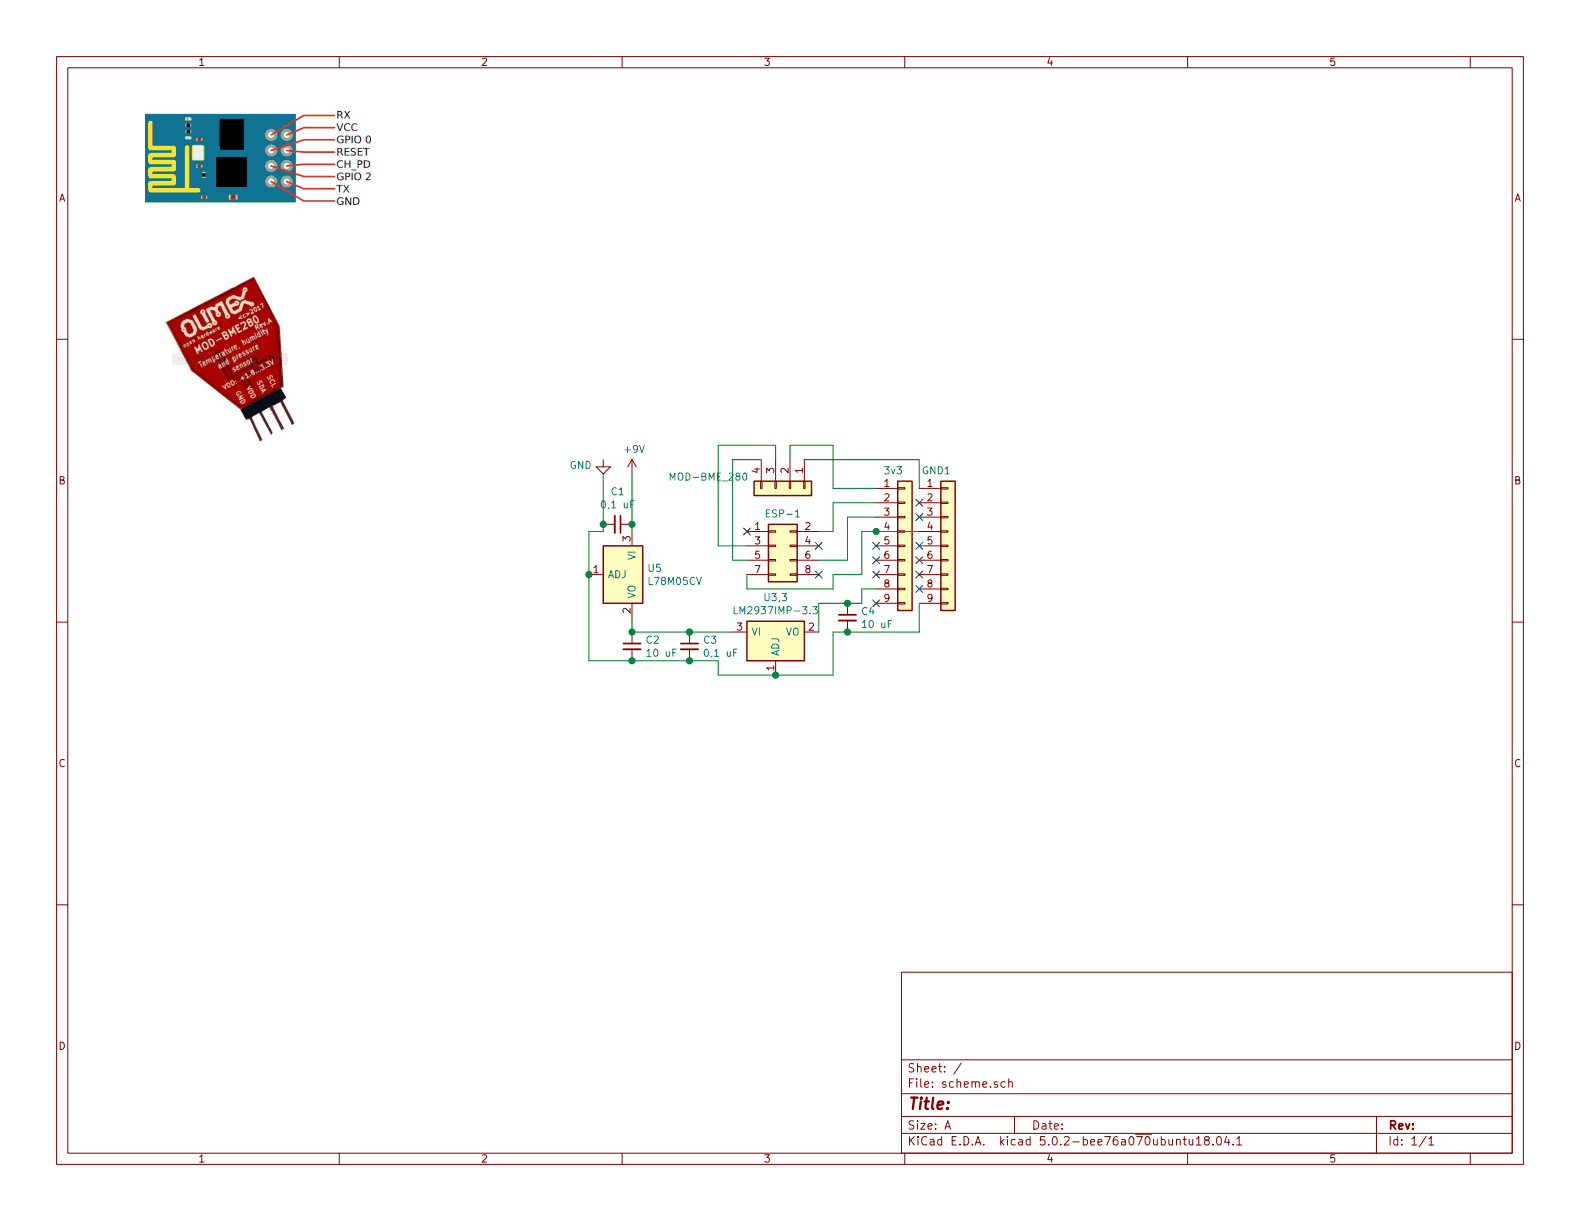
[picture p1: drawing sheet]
EESchema Schematic File Version 4
LIBS:scheme-cache
EELAYER 26 0
EELAYER END
$Descr A 11000 8500
encoding utf-8
Sheet 1 1
Title ""
Date ""
Rev ""
Comp ""
Comment1 ""
Comment2 ""
Comment3 ""
Comment4 ""
$EndDescr
$Comp
L Connector_Generic:Conn_01x09 GND1
U 1 1
P 6600 3800
F 0 "GND1" H 6519 4325 50  0000 C CNN
F 1 "Conn_01x09" H 6680 3796 50  0001 L CNN
F 2 "" H 6600 3800 50  0001 C CNN
F 3 "~" H 6600 3800 50  0001 C CNN
	1    6600 3800
	1    0    0    -1  
$EndComp
$Comp
L Connector_Generic:Conn_01x09 3v3
U 1 1
P 6300 3800
F 0 "3v3" H 6219 4325 50  0000 C CNN
F 1 "Conn_01x09" H 6219 4326 50  0001 C CNN
F 2 "" H 6380 3751 50  0001 L CNN
F 3 "~" H 6300 3800 50  0001 C CNN
	1    6300 3800
	1    0    0    -1  
$EndComp
$Comp
L Connector_Generic:Conn_01x04 MOD-BME_280
U 1 1
P 5500 3400
F 0 "MOD-BME_280" V 5419 3113 50  0000 R CNN
F 1 "Conn_01x04" V 5464 3113 50  0001 R CNN
F 2 "" H 5500 3400 50  0001 C CNN
F 3 "~" H 5500 3400 50  0001 C CNN
	1    5500 3400
	0    1    1    0   
$EndComp
$Comp
L Connector_Generic:Conn_02x04_Odd_Even ESP-1
U 1 1
P 5400 3800
F 0 "ESP-1" H 5450 4025 50  0000 C CNN
F 1 "Conn_02x04_Odd_Even" H 5450 4026 50  0001 C CNN
F 2 "" H 5400 3800 50  0001 C CNN
F 3 "~" H 5400 3800 50  0001 C CNN
	1    5400 3800
	1    0    0    -1  
$EndComp
Wire Wire Line
	5600 3200 6400 3200
Wire Wire Line
	6400 3200 6400 3400
Wire Wire Line
	5500 3200 5500 3100
Wire Wire Line
	5500 3100 5800 3100
Wire Wire Line
	5800 3100 5800 3400
Wire Wire Line
	5800 3400 6100 3400
Wire Wire Line
	5700 3700 5800 3700
Wire Wire Line
	5800 3700 5800 3500
Wire Wire Line
	5800 3500 6100 3500
Wire Wire Line
	5700 3900 5900 3900
Wire Wire Line
	5900 3900 5900 3600
Wire Wire Line
	5900 3600 6100 3600
Wire Wire Line
	6000 4000 6000 3700
Wire Wire Line
	6000 3700 6100 3700
Wire Wire Line
	5400 3200 5400 3100
Wire Wire Line
	5400 3100 5000 3100
Wire Wire Line
	5000 3100 5000 3800
Wire Wire Line
	5000 3800 5200 3800
Wire Wire Line
	5300 3200 5100 3200
Wire Wire Line
	5100 3200 5100 3900
Wire Wire Line
	5100 3900 5200 3900
Wire Wire Line
	5200 4000 5200 4100
Wire Wire Line
	5800 4100 5800 4000
Wire Wire Line
	5800 4000 6000 4000
NoConn ~ 5200 3700
NoConn ~ 5700 3800
NoConn ~ 5700 4000
$Comp
L Device:C_Small C4
U 1 1
P 5900 4300
F 0 "C4" H 5992 4346 50  0000 L CNN
F 1 "10 uF" H 5992 4255 50  0000 L CNN
F 2 "" H 5900 4300 50  0001 C CNN
F 3 "~" H 5900 4300 50  0001 C CNN
	1    5900 4300
	1    0    0    -1  
$EndComp
Wire Wire Line
	5900 4200 6000 4200
Wire Wire Line
	6000 4200 6000 4100
Wire Wire Line
	6000 4100 6100 4100
Wire Wire Line
	5900 4400 6400 4400
Wire Wire Line
	6400 4400 6400 4200
$Comp
L Regulator_Linear:AMS1117 U3,3
U 1 1
P 5400 4400
F 0 "U3,3" H 5400 4642 50  0000 C CNN
F 1 "LM2937IMP-3.3" H 5400 4551 50  0000 C CNN
F 2 "Package_TO_SOT_SMD:SOT-223-3_TabPin2" H 5400 4600 50  0001 C CNN
F 3 "http://www.advanced-monolithic.com/pdf/ds1117.pdf" H 5500 4150 50  0001 C CNN
	1    5400 4400
	1    0    0    -1  
$EndComp
Wire Wire Line
	5200 4100 5800 4100
Wire Wire Line
	5700 4400 5700 4200
Wire Wire Line
	5700 4200 5900 4200
Connection ~ 5900 4200
Wire Wire Line
	5400 4700 5800 4700
Wire Wire Line
	5800 4700 5800 4400
Wire Wire Line
	5800 4400 5900 4400
Connection ~ 5900 4400
Wire Wire Line
	5400 4700 5000 4700
Wire Wire Line
	5000 4700 5000 4600
Connection ~ 5400 4700
$Comp
L Device:C_Small C3
U 1 1
P 4800 4500
F 0 "C3" H 4892 4546 50  0000 L CNN
F 1 "0,1 uF" H 4892 4455 50  0000 L CNN
F 2 "" H 4800 4500 50  0001 C CNN
F 3 "~" H 4800 4500 50  0001 C CNN
	1    4800 4500
	1    0    0    -1  
$EndComp
$Comp
L Device:C_Small C1
U 1 1
P 4300 3650
F 0 "C1" V 4071 3650 50  0000 C CNN
F 1 "0,1 uF" V 4162 3650 50  0000 C CNN
F 2 "" H 4300 3650 50  0001 C CNN
F 3 "~" H 4300 3650 50  0001 C CNN
	1    4300 3650
	0    1    1    0   
$EndComp
Wire Wire Line
	4400 4400 4400 4300
$Comp
L Regulator_Linear:AMS1117 U5
U 1 1
P 4400 4000
F 0 "U5" V 4354 4105 50  0000 L CNN
F 1 "L78M05CV" V 4445 4105 50  0000 L CNN
F 2 "Package_TO_SOT_SMD:SOT-223-3_TabPin2" H 4400 4200 50  0001 C CNN
F 3 "http://www.advanced-monolithic.com/pdf/ds1117.pdf" H 4500 3750 50  0001 C CNN
	1    4400 4000
	0    1    1    0   
$EndComp
Wire Wire Line
	4100 4600 4100 4000
Wire Wire Line
	4100 4000 4100 3700
Wire Wire Line
	4100 3700 4200 3700
Connection ~ 4100 4000
$Comp
L Device:C_Small C2
U 1 1
P 4400 4500
F 0 "C2" H 4308 4546 50  0000 R CNN
F 1 "10 uF" H 4308 4455 50  0000 R CNN
F 2 "" H 4400 4500 50  0001 C CNN
F 3 "~" H 4400 4500 50  0001 C CNN
	1    4400 4500
	-1   0    0    -1  
$EndComp
$Comp
L power:+9V #PWR0101
U 1 1
P 4400 3300
F 0 "#PWR0101" H 4400 3150 50  0001 C CNN
F 1 "+9V" H 4415 3473 50  0000 C CNN
F 2 "" H 4400 3300 50  0001 C CNN
F 3 "" H 4400 3300 50  0001 C CNN
	1    4400 3300
	1    0    0    -1  
$EndComp
$Comp
L power:GND #PWR0102
U 1 1
P 4200 3200
F 0 "#PWR0102" H 4200 2950 50  0001 C CNN
F 1 "GND" H 4122 3163 50  0000 R CNN
F 2 "" H 4200 3200 50  0001 C CNN
F 3 "" H 4200 3200 50  0001 C CNN
	1    4200 3200
	1    0    0    -1  
$EndComp
Connection ~ 6100 3700
Wire Wire Line
	6100 3700 6400 3700
NoConn ~ 6100 4200
NoConn ~ 6100 4000
NoConn ~ 6100 3900
NoConn ~ 6100 3800
NoConn ~ 6400 3500
NoConn ~ 6400 3600
NoConn ~ 6400 3800
NoConn ~ 6400 3900
NoConn ~ 6400 4000
NoConn ~ 6400 4100
Wire Wire Line
	4200 3300 4200 3650
Wire Wire Line
	4400 3300 4400 3650
Wire Wire Line
	4400 4400 4800 4400
Connection ~ 4200 3650
Wire Wire Line
	4200 3650 4200 3700
Connection ~ 4400 3650
Wire Wire Line
	4400 3650 4400 3700
Wire Wire Line
	4100 4600 4400 4600
Connection ~ 4400 4400
Connection ~ 4400 4600
Wire Wire Line
	4400 4600 4800 4600
Connection ~ 4800 4400
Connection ~ 4800 4600
Wire Wire Line
	4800 4600 5000 4600
Wire Wire Line
	4800 4400 5100 4400
$EndSCHEMATC
